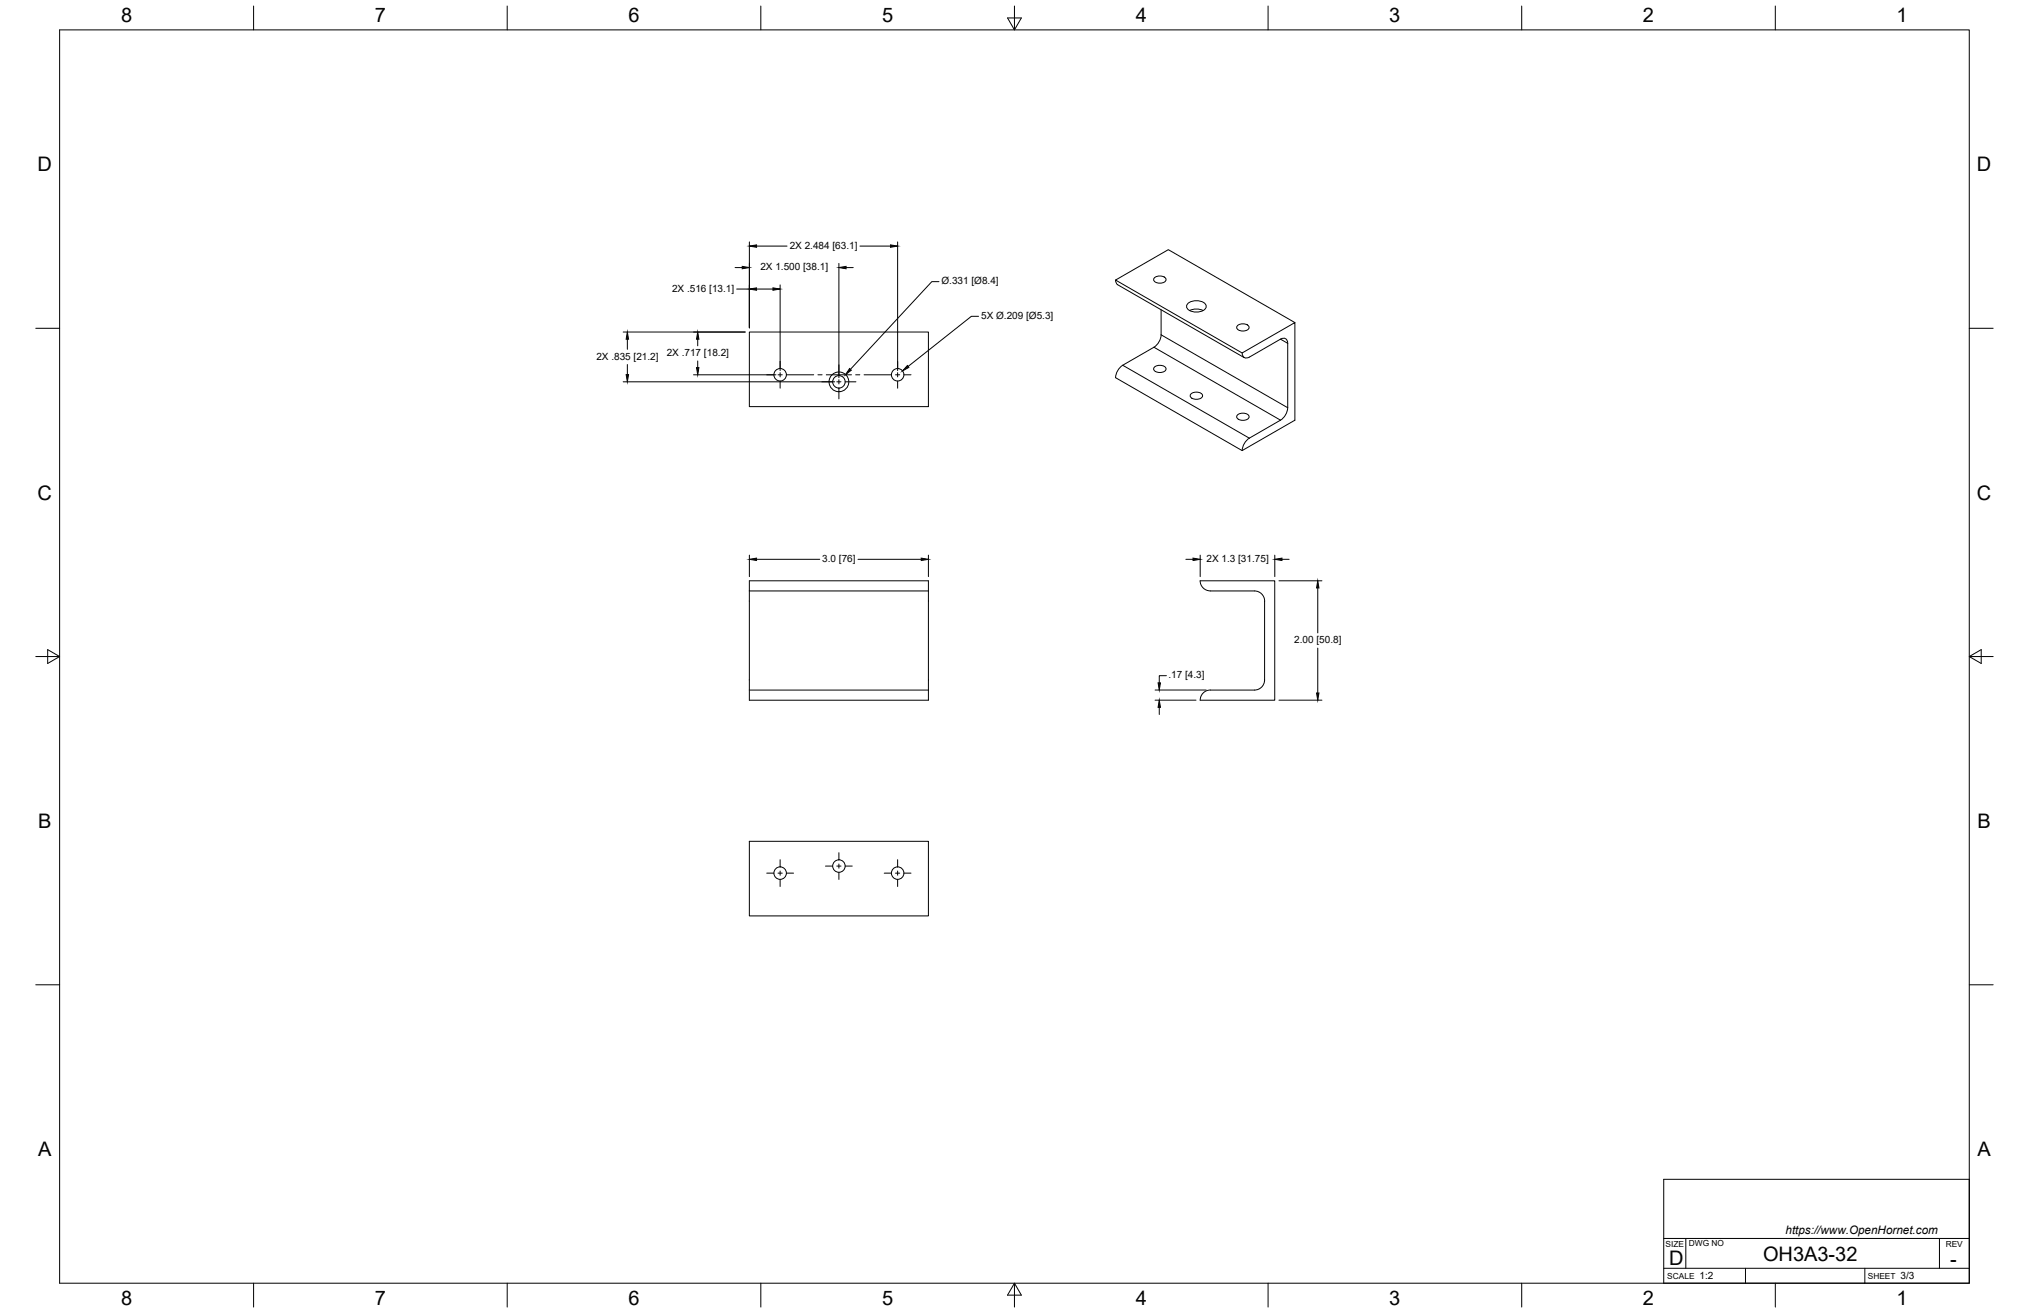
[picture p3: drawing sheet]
<svg xmlns="http://www.w3.org/2000/svg" width="864mm" height="559mm" viewBox="0 0 864 559" stroke-linecap="round" stroke-linejoin="round" font-family="sans-serif">
<!-- layer: Visible -->
<g fill="none" stroke="#000" stroke-width=".43">
<path d="M474.8 119.2l.4 1.4 .5 .6 53.9 31M491.3 118.2a3.3 3.3 0 0 1 5 .8 3.1 3.1 0 0 1-5.3 0zM494.2 131.8v10.7a6.8 6.8 0 0 1-3 5.3l-13.3 7.7a6.7 6.7 0 0 0-3.1 5.2M505.6 129.1a5.9 5.9 0 0 1 7.6 .5 2.04 2.04 0 0 1-1.7 2.8 5.2 5.2 0 0 1-6.5-1.7zM506.3 132.2a6.6 6.6 0 0 1 5.8 0M526.7 138.6a3.3 3.3 0 0 1 5 .8 3.1 3.1 0 0 1-5.3 0zM551.1 137.3l-22.4 12.9-53.9-31 22.5-12.9 53.8 31v41.5l-22.4 13-53.9-31.1M318.9 141.3h76.3v31.8h-76.3zM491.3 156.2a3.3 3.3 0 0 1 5 .8 3.1 3.1 0 0 1-5.3 0zM528.7 150.2a1.86 1.86 0 0 0 .9 2 1.86 1.86 0 0 0 2.2-.2l13.2-7.7a1.86 1.86 0 0 1 2.2-.2 1.86 1.86 0 0 1 .9 2v27.4a6.8 6.8 0 0 1-3.1 5.3l-13.3 7.7M506.9 167.7a3.3 3.3 0 0 1 5 .7 3.1 3.1 0 0 1-5.3 0zM526.7 176.6a3.3 3.3 0 0 1 5 .8 3.1 3.1 0 0 1-5.3 0z"/>
<path d="M531.8 186.5a6.7 6.7 0 0 0-3.1 5.3M318.9 247.2h76.3v50.8h-76.3zM318.9 251.5h76.3M515.1 251.5h18.8a4.3 4.3 0 0 1 4.4 4.3M515.1 251.5a4.3 4.3 0 0 1-4.3-4.3h31.8v50.8h-31.8a4.4 4.4 0 0 1 4.3-4.3h18.8a4.3 4.3 0 0 0 4.3-4.3v-33.6M318.9 293.7h76.3M318.9 358.1h76.3v31.7h-76.3z"/>
<circle cx="332.1" cy="159.5" r="2.66"/>
<circle cx="382.1" cy="159.5" r="2.66"/>
<circle cx="357.1" cy="162.5" r="4.2"/>
<circle cx="357.1" cy="162.5" r="2.66"/>
<circle cx="332.1" cy="371.6" r="2.66"/>
<circle cx="357.1" cy="368.6" r="2.66"/>
<circle cx="382.1" cy="371.6" r="2.66"/>
</g>
<!-- layer: Visible Narrow -->
<path d="M477.9 155.4l53.8 31.1M491.2 147.8l53.8 31M494.2 142.5l53.9 31M545 144.4l3.1 1.7" fill="none" stroke="#000" stroke-width=".43"/>
<!-- layer: Border -->
<g fill="none" stroke="#000" stroke-width=".43">
<path d="M25.4 12.7h812.8v533.4h-812.8zM107.9 2.6v10.1M215.9 2.6v10.1M323.8 2.6v10.1M428.8 7.6h5.9l-2.9 5.1zM431.8 2.6v10.1M539.7 2.6v10.1M647.7 2.6v10.1M755.6 2.6v10.1M15.2 139.7h10.2M838.2 139.7h10.1M15.2 279.4h10.2"/>
<path d="M20.3 276.5l5.1 2.9-5.1 3zM838.2 279.4l5.1-2.9v5.9zM838.2 279.4h10.1M15.2 419.1h10.2M838.2 419.1h10.1M107.9 546.1v10.2M215.9 546.1v10.2M323.8 546.1v10.2M431.8 546.1l2.9 5.1h-5.9zM431.8 546.1v10.2M539.7 546.1v10.2M647.7 546.1v10.2"/>
<path d="M755.6 546.1v10.2"/>
</g>
<!-- layer: Titleblock -->
<path d="M708.1 501.9h130.1v44.2h-130.1zM708.1 539.8h130.1M708.1 527.1h130.1M717.5 527.1v12.7M742.9 539.8v6.3M793.7 539.8v6.3M825.5 527.1v12.7" fill="none" stroke="#000" stroke-width=".43"/>
<!-- layer: FD_Dimensions -->
<g fill="none" stroke="#000" stroke-width=".43">
<path d="M312.9 113.9h3M319 103v36.5M322 104.7h13M357.1 112.1v48.6M360.1 113.9h3.1M366 104.7h13M382.1 103v54.7M399.6 119.9h-3l-34.6 37.3M313.5 123h5.5M322 123h7M332 121.2v36.5M416.5 134.6h-3.1l-26.9 21.4"/>
<path d="M265.2 141.3h52M267 144.4v4.3M267 155.1v4.3M295.2 159.5h35.1M297 144.4v2.8M297 153.6v2.9M265.2 162.5h90.1M319 236.3v9.1M322 238h26.9M365.2 238h26.9M395.2 236.3v9.1M504.7 238h3.1"/>
<path d="M510.8 236.3v9.1M542.6 236.3v9.1M545.6 238h3.1M544.4 247.2h18.3M560.9 250.2v19.2M560.9 275.8v19.1M491.6 298h17.5M491.6 293.7h21.8M496.5 287.6h-3.1v3M544.4 298h18.3M493.4 301v3.1"/>
</g>
<g fill="#000" stroke="#000" stroke-width=".43">
<path d="M315.9 113.4l3.1 .5-3.1 .5zM319 104.7l3-.5v1zM357.1 113.9l3-.5v1zM379 104.2l3.1 .5-3.1 .5zM319 123l3-.5v1zM329 122.5l3 .5-3 .5zM267 141.3l.5 3.1h-1zM266.5 159.4h1l-.5 3.1zM297 141.3l.5 3.1h-1zM296.5 156.5h1l-.5 3zM361.6 156.8l.8 .7-2.5 1.9zM386.2 155.6l.6 .8-2.7 1.5z"/>
<path d="M319 238l3-.5v1zM392.1 237.5l3.1 .5-3.1 .5zM507.8 237.5l3 .5-3 .5zM542.6 238l3-.5v1zM560.9 247.2l.5 3h-1zM492.9 290.6h1l-.5 3.1zM560.4 294.9h1l-.5 3.1zM493.4 298l.5 3h-1z"/>
</g>
<!-- layer: Smart Centers -->
<g fill="none" stroke="#000" stroke-width=".43">
<path d="M326.3 159.5h3.1M331.2 159.5h1.8M332 153.8v3M332 158.6v1.8M334.7 159.5h11.6M348.1 159.5h1.8M351.7 159.5h10.7M357.1 155.3v4.5M364.2 159.5h1.8M367.8 159.5h11.6M381.1 159.5h1.8M382.1 153.8v3"/>
<path d="M382.1 158.6v1.8M384.7 159.5h3.1M332 162.2v3M349.8 162.5h4.6M356.2 162.5h1.7M357.1 161.6v1.8M357.1 165.2v4.6M359.7 162.5h4.6M382.1 162.2v3M326.3 371.6h3.1M331.2 371.6h1.8M332 365.9v3"/>
<path d="M332 370.7v1.8M332 374.3v3M334.7 371.6h3.1M351.3 368.6h3.1M356.2 368.6h1.7M357.1 362.9v3M357.1 367.7v1.8M357.1 371.3v3M359.7 368.6h3.1M376.3 371.6h3.1M381.1 371.6h1.8M382.1 365.9v3"/>
<path d="M382.1 370.7v1.8M382.1 374.3v3M384.7 371.6h3.1"/>
</g>
<g font-size="8.5">
<text x="51.6" y="9.4">8</text>
<text x="159.5" y="9.4">7</text>
<text x="267.5" y="9.4">6</text>
<text x="375.4" y="9.3">5</text>
<text x="483.4" y="9.4">4</text>
<text x="591.3" y="9.4">3</text>
<text x="699.3" y="9.4">2</text>
<text x="807.2" y="9.4">1</text>
<text x="16" y="72.9">D</text>
<text x="841.4" y="72.9">D</text>
<text x="16" y="212.6">C</text>
<text x="841.4" y="212.6">C</text>
<text x="16.2" y="352.3">B</text>
<text x="841.7" y="352.3">B</text>
<text x="16.2" y="492">A</text>
<text x="841.7" y="492">A</text>
<text x="710.4" y="538.4">D</text>
<text x="750.4" y="536.7">OH3A3-32</text>
<text x="830.1" y="538.8">-</text>
<text x="51.6" y="555.5">8</text>
<text x="159.5" y="555.5">7</text>
<text x="267.5" y="555.5">6</text>
<text x="375.4" y="555.4">5</text>
<text x="483.4" y="555.5">4</text>
<text x="591.3" y="555.5">3</text>
<text x="699.3" y="555.5">2</text>
<text x="807.2" y="555.5">1</text>
</g>
<text font-size="5" x="760" y="525.2">https://www.OpenHornet.com</text>
<g font-size="4.3">
<text x="336.1" y="105.8">2X 2.484 [63.1]</text>
<text x="323.6" y="115">2X 1.500 [38.1]</text>
<text x="286" y="124.1">2X .516 [13.1]</text>
<text x="400.7" y="121">Ø.331 [Ø8.4]</text>
<text x="417.6" y="135.7">5X Ø.209 [Ø5.3]</text>
<text x="253.8" y="153">2X .835 [21.2]</text>
<text x="283.8" y="151.5">2X .717 [18.2]</text>
<text x="350" y="239.1">3.0 [76]</text>
<text x="513.5" y="239.1">2X 1.3 [31.75]</text>
<text x="550.9" y="273.7">2.00 [50.8]</text>
<text x="497.3" y="288.7">.17 [4.3]</text>
<text x="723.4" y="544.5">1:2</text>
<text x="809" y="544.5">3/3</text>
</g>
<g font-size="3.5">
<text x="708.9" y="530.9">SIZE</text>
<text x="718.9" y="530.5">DWG NO</text>
<text x="828.2" y="530.9">REV</text>
<text x="709.6" y="544.2">SCALE</text>
<text x="795" y="544.2">SHEET</text>
</g>
</svg>
